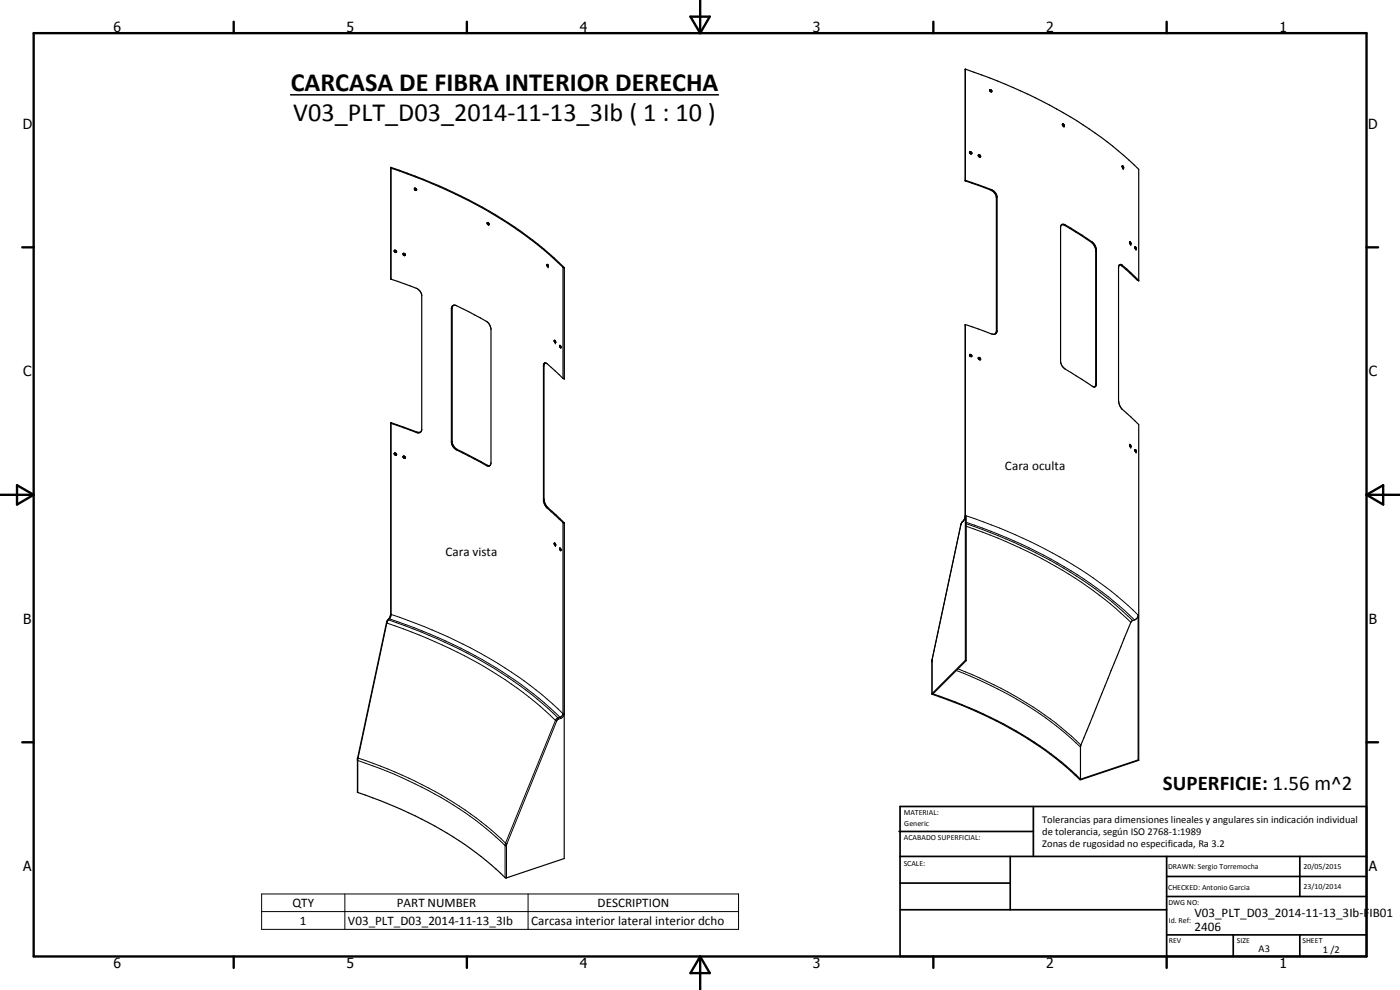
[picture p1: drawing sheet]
<svg xmlns="http://www.w3.org/2000/svg" width="420mm" height="297mm" viewBox="0 0 420 297" stroke-linecap="round" stroke-linejoin="round" font-family="sans-serif">
<g fill="none" stroke="#000" stroke-width=".35">
<path d="M289.7 20.7v33.5M289.7 20.7a141.6 141.6 0 0 1 47.5 25.9l4.5 4.2v33.3M289.7 20.7v.1M297 27l.6 .1v.5l-.5-.2zM297 27l.4 .2 .1 .4M297 27.3h.1M297 26.9h.1M297.6 27.5v.1M318.8 37.3l.5 .1 .1 .4h-.3zM318.8 37.3l.4 .6M318.9 37.2h.1M319 37.7v.1"/>
<path d="M319.4 37.6h.1M117.3 50.3a140.8 140.8 0 0 1 48.6 27l3.1 3h.3M124.4 56.9h.1M124.6 56.4l.4 .6M125 57.1h.1M289.7 54.1l8.2 3 1 .9 .3 1.1v40.3l-.5 .8M289.7 54.2v.1M289.7 54.3l7.8 2.8 1 .9 .5 1v40.3l-.2 .8M291 45.8h.1M291 45.7h-.1M291 45.6l.4 .2v.4M291 45.6v.1"/>
<path d="M291 45.6h.5M291.5 45.6h.1M291.5 45.6l.2 .4-.2 .2-.3-.1-.3-.4M291.6 45.8l.1 .1M293.6 46.6l.2-.2 .4 .3M293.6 46.7v.1M293.6 46.6l.4 .2v.3M293.6 46.6v.1M293.6 46.8l.1 .1M293.7 46.9h.1M293.7 46.5h.1M294.2 46.7v.4l-.5-.2"/>
<path d="M294.2 46.7h.1M336.8 49.9l.1-.2 .3 .4-.1 .4M336.8 49.9v.3M336.8 49.9l.1 .1M336.8 50.2l.2 .3M336.8 50.2h.1M336.9 50.1l.1 .1M336.9 50v.1M337 50.2v.3M337 50.2h.1M337 50.5h.1M337.1 50.5h.1"/>
<path d="M118.5 75.1h-.1a.43 .43 0 0 0 0 .5 .43 .43 0 0 0 .4 .2l.2-.2M118.5 75.1l.5 .5M118.6 75.1v.3l.4 .2M118.9 75.7h.1M121.2 76l.5 .5M121.2 76l.4 .6M121.2 76a.37 .37 0 0 0-.1 .5 .37 .37 0 0 0 .5 .1M121.6 76.5v.1M121.7 76.5l-.1 .1M146.4 66.8l.4 .6M146.4 66.9l.1 .1M146.5 66.8h-.3v.3l.5 .4"/>
<path d="M146.5 66.8l.3 .6M146.7 67.4v.1M146.8 67.4h-.1M164.4 79.4l.2 .5M164.4 79.4h-.3l.1 .3 .3 .4v-.6M164.4 79.4l.1 .1M164.5 79.8h.1M164.5 79.5v.1M318.5 67.5a.85 .85 0 0 1 1.2 0l8.2 5.2 .6 .7 .5 1.2v40.7a.75 .75 0 0 1-.9 .8l-8.5-5.4-.9-1-.4-1.1v-40.6zM318.6 67.4l.9 .2 8.1 5.1a3.3 3.3 0 0 1 1.2 2.2l-.1 41.1M335.9 79.5l.6 .1 4.8 4.5h.4M339 72.6l.4 .2v.5l-.4-.4z"/>
<path d="M339 72.7l.1 .2M339 73l.1 .1M339.1 72.9l.1 .3M339.1 72.9h.1M340.6 74.2l.2 .5M340.9 74.3h.1M341 74.4l-.4-.4 .2 .8M341 74.4v.1M341 74.5v.3h-.2M136 91.6l1 .1a55.5 55.5 0 0 1 9.6 5.2l.8 1.8v40.3l-.4 .7M136 91.6l-.4 .5-.1 .5v40.4l.3 .9 .9 .9 9.4 4.9h.9M136 91.6l-.3 .6v40.6l.3 .9 .9 1 9.5 5h.6"/>
<path d="M169.3 80.3v33.3h-.3l-4.8-4.4-.7-.3M169.3 80.3a127.8 127.8 0 0 0-44.7-27.5l-7.3-2.5v33.4l8 2.9 .8 .8 .5 1v40.7l-.4 .6M289.7 97.4l7.8 2.8 .7 .1 .5-.2M289.7 97.4h.1M289.7 97.4v100.7M341.7 84.1l-4.9-4.6-.5-.2-.4 .2-.2 .8v40.5l.9 1.9 5.1 4.7v100.7M163.5 108.9l-.4 .5v41l.9 1.8 5 4.6h.3M163.5 108.9l-.2 .8v40.2l.3 1.3 .7 1 5 4.6M166.3 102.4h.1M166.4 102.1v.4l.3 .4M166.4 102.1h.1M166.4 102.1l.1 .1"/>
<path d="M166.5 102.2l.3 .5M166.5 102.2l.3 .4M166.7 102.8v.1M166.8 102.6l-.1 .2M168 103.6l.3 .4v.4l-.3-.4zM168.2 103.7l.1 .5M291 106.5v-.1a.38 .38 0 0 1 .5 .1 .38 .38 0 0 1 0 .5M291 106.5l.1 .4 .4 .1M291 106.5l.4 .2v.3M291 106.8h.1M291.5 107h.1M291.6 106.7h.1"/>
<path d="M293.6 107.4v.2M293.6 107.6h.1M293.6 107.4l.4 .2v.3M293.7 107.3l-.1 .1M293.7 107.3h.1M293.7 107.3l.5 .2M294.2 107.5v.4l-.6-.3M294.2 107.5h.1M298.8 100.1h-.1M328.7 116l-.1 .1M117.3 126.9l7.7 2.9 .7 .1 .5-.2M118.4 136a.4 .4 0 0 0 .1 .5 .4 .4 0 0 0 .5-.1"/>
<path d="M118.4 135.9v.1M118.5 136v.1M118.5 136.1l.5 .4M118.5 135.9h-.1M118.5 135.9l.5 .5M118.6 135.9l-.1 .1M118.9 136.2h.1M121.2 136.8v.4l.4 .2M121.2 136.8a.39 .39 0 0 0-.2 .5 .39 .39 0 0 0 .4 .2M121.2 136.8l.4 .2v.4M121.4 137.5h.1M121.6 137.4l-.1 .1"/>
<path d="M121.6 137.4h.1M126.2 129.7l-1.1-.1-7.8-2.7v57.5l-.3 .9-1 1.3-8.7 40.9v10.2a117.8 117.8 0 0 1 42.9 24.3l1.4 1.3 .4 .1 17.3-5.8v-100.8M339 133.5l.2 .5M339.3 133.6a.26 .26 0 0 1 .2 .3 .26 .26 0 0 1-.3 .2l-.1-.1M339.3 133.5l-.3-.1 .1 .6M339.3 133.5v.1M340.6 135l.2 .6M340.9 135.6h.1M340.9 135l-.3-.1 .3 .7M340.9 135v.1M340.9 135.1l.1 .2M341 135.3h.1"/>
<path d="M341 135.3l-.1 .3M289.7 154.8l-.4 1.2-.7 .8-.2 .6-8.7 40.5v10.3a124.6 124.6 0 0 1 40.1 21.8l4.3 3.9h.3l17.3-5.8M290 154.8v43.4M166.3 163.2h.1M166.4 162.9v.1M166.4 163v.4M166.4 162.9l.1 .1M166.4 163.4h.1M166.4 163.4l.3 .3M166.5 163l.2 .6M166.5 163l.2 .4M166.7 163.4l.1 .1"/>
<path d="M166.7 163.6v.1M168 164.5l.3 .3v.4l-.3-.4zM168.2 164.5l.1 .5M168.3 164.7h.1M289.7 198.1l.3 .1M289.7 198.1l-10 10.1M290 198.2l-10 10a116.2 116.2 0 0 1 42.9 24.3l1.4 1.3M341.6 184.6v43.4M341.6 184.8a2.41 2.41 0 0 1-2 1.6l-15.3 37.3v10.1M341.6 228l.1 .1M341.6 228l-17.3 5.8"/>
<circle cx="124.7" cy="56.7" r=".34"/>
</g>
<g fill="#000">
<circle cx="289.7" cy="20.7" r=".18"/>
<circle cx="319.3" cy="37.9" r=".18"/>
<circle cx="117.3" cy="50.2" r=".18"/>
<circle cx="289.7" cy="54.1" r=".18"/>
<circle cx="336.8" cy="49.8" r=".18"/>
<circle cx="337" cy="50.5" r=".18"/>
<circle cx="337.1" cy="50.5" r=".18"/>
<circle cx="164.2" cy="79.4" r=".18"/>
<circle cx="164.4" cy="79.4" r=".18"/>
<circle cx="339.3" cy="73.3" r=".18"/>
<circle cx="339.4" cy="73.3" r=".18"/>
<circle cx="340.9" cy="74.8" r=".18"/>
<circle cx="164.5" cy="80.1" r=".18"/>
<circle cx="169.3" cy="80.3" r=".18"/>
<circle cx="289.7" cy="97.4" r=".18"/>
<circle cx="341.7" cy="84.1" r=".18"/>
<circle cx="166.4" cy="102.2" r=".18"/>
<circle cx="166.4" cy="102.1" r=".18"/>
<circle cx="166.5" cy="102.2" r=".18"/>
<circle cx="166.7" cy="102.9" r=".18"/>
<circle cx="169.3" cy="113.6" r=".18"/>
<circle cx="117.3" cy="126.8" r=".18"/>
<circle cx="339.3" cy="134.1" r=".18"/>
<circle cx="339.4" cy="134.1" r=".18"/>
<circle cx="340.9" cy="135.6" r=".18"/>
<circle cx="169.3" cy="156.8" r=".18"/>
<circle cx="166.4" cy="162.9" r=".18"/>
<circle cx="166.5" cy="163" r=".18"/>
<circle cx="166.7" cy="163.7" r=".18"/>
</g>
<g fill="none" stroke="#000" stroke-width=".3">
<path d="M289.7 20.7v33.4M117.4 50.5v33.3M297.5 56.9l-.2 .1M299.2 59.2l-.2 .1M319.7 67.5l-.2 .1M327.8 72.6l-.2 .1M329 75.1l-.2 .1M336.9 79.6l-.3 .2M135.7 92.5l-.2 .1M168.9 80.2v33.3M169.3 80.3v33.3M289.7 97.4v57.5l-.5 1.4-.8 1.1"/>
<path d="M299.2 99.2l-.2 .1M163.3 109.7l-.2 .2M329 115.1l-.2 .1M117.4 127v57.7l-.8 1.3M125.1 129.6l-.2 .2M135.7 132.5l-.2 .1M137.2 134.9l-.2 .1M146.1 139.5l-.2 .2M163.3 149.7l-.2 .2M164.4 152.3l-.2 .1M168.9 156.8v57.3M169.3 156.8v57.6l-.5 .8-.6 .4"/>
<path d="M288.4 157.4l-8.6 40.5M288.4 157.4h.1M288.8 156.6l-.1 .1M289.1 156.3v.1M289.1 156.3h.1M289.7 154.7h.1M290 154.8a137.5 137.5 0 0 1 48.5 26.9l3.1 2.9M290 156.7a136.8 136.8 0 0 1 47.5 26.4l3 2.9M290 157.1a133.1 133.1 0 0 1 48.4 27.7l1.5 1.4M290 157.9a134.3 134.3 0 0 1 47.9 27.4l1.5 1.4M116 186.9h.1M116.1 186.9l-8.6 40.6"/>
<path d="M116.1 186.9a138.5 138.5 0 0 1 46 25l4.6 4.3M116.6 186l-.5 .9M116.6 186l-.2 .1M116.6 186a140 140 0 0 1 46.2 25.1l4.7 4.3M116.7 185.7a135.7 135.7 0 0 1 48.3 26.6l3.1 2.9M117.3 184.2a149.7 149.7 0 0 1 45.3 24.2l6.3 5.7M279.7 198.5h.1M279.7 197.9h.1M279.8 197.9l-.1 10.2M166.7 216.2l.4 .1M166.7 216.2l-15 36.8M167.1 216.3l-15 36.9"/>
<path d="M167.5 215.4l.1 .4M167.5 215.4l-.8 .8M167.6 215.8l-.5 .5M168.1 215.2l.1 .4M168.1 215.2l-.6 .2M168.2 215.6l-.6 .2M168.9 214.1l.1 .1M168.9 214.1l-.2 .7-.6 .4M169 214.2h.3M287 201.2a109.6 109.6 0 0 1 37.3 23M287.5 200.7a113.3 113.3 0 0 1 35.5 21.5l1.4 1.4M107.3 228a133.6 133.6 0 0 1 37 19.4l7.3 6.3h.4"/>
<path d="M107.3 227.3v.1M107.4 227.4l.1 .1M107.5 227.5l-.1 10.3M107.5 227.5a117.3 117.3 0 0 1 42.9 24.2l1.3 1.3M151.7 253l-.1 10.3M151.7 253l.4 .2M152.1 253.2l-.1 10.2M78.5 268.2h143.1v10.6h-143.1zM78.5 273.5h143.1M103.5 268.2v10.6M158.5 268.2v10.6"/>
</g>
<path d="M87.2 28.4h128.4" fill="none" stroke="#000" stroke-width=".46"/>
<g fill="none" stroke="#000" stroke-width=".71">
<path d="M10.1 9.9h400v277.1h-400zM70.1 6.5v3.4M140.1 6.5v3.4M207.2 5h5.8l-2.9 4.9zM210.1 0v9.9M280.1 6.5v3.4M350.1 6.5v3.4M6.7 74.2h3.4M410.1 74.2h3.5M.1 148.5h10M5.1 145.6l5 2.9-5 2.9zM410.1 148.5h10"/>
<path d="M410.1 148.5l5-2.9v5.8zM6.7 222.7h3.4M410.1 222.7h3.5M70.1 287v3.4M140.1 287v3.4M210.1 287v10M210.1 287l2.9 5h-5.8zM280.1 287v3.4M350.1 287v3.4"/>
</g>
<g fill="none" stroke="#000" stroke-width=".51">
<path d="M269.8 249.5h40.3M270.1 242h140v45h-140zM270.1 257h140M303.2 257v16M310.1 242v15M350.1 257v30M390.1 257v12M270.1 265h33.1M270.1 273h80M350.1 269h60M350.1 263h60M350.1 280.5h60"/>
<path d="M370.1 280.5v6.5M390.1 280.5v6.5"/>
</g>
<g font-size="7.9">
<text x="87.2" y="27.3">CARCASA DE FIBRA INTERIOR DERECHA</text>
<text x="88" y="36.4">V03_PLT_D03_2014-11-13_3Ib ( 1 : 10 )</text>
</g>
<text font-size="6.3" x="349" y="237">SUPERFICIE: 1.56 m^2</text>
<g font-size="4.2">
<text x="34" y="9.6">6</text>
<text x="104" y="9.6">5</text>
<text x="174" y="9.6">4</text>
<text x="244" y="9.6">3</text>
<text x="314" y="9.6">2</text>
<text x="384" y="9.6">1</text>
<text x="6.8" y="38.7">D</text>
<text x="410.6" y="38.7">D</text>
<text x="7" y="112.9">C</text>
<text x="410.8" y="112.9">C</text>
<text x="7" y="187.1">B</text>
<text x="410.8" y="187.1">B</text>
<text x="7" y="261.4">A</text>
<text x="410.8" y="261.4">A</text>
<text x="34" y="290.4">6</text>
<text x="104" y="290.4">5</text>
<text x="174" y="290.4">4</text>
<text x="244" y="290.4">3</text>
<text x="314" y="290.4">2</text>
<text x="384" y="290.4">1</text>
</g>
<g font-size="3.9">
<text x="301.6" y="140.9">Cara oculta</text>
<text x="133.7" y="166.9">Cara vista</text>
<text x="87.8" y="272.2">QTY</text>
<text x="119.1" y="272.2">PART NUMBER</text>
<text x="179.4" y="272.2">DESCRIPTION</text>
<text x="358.5" y="275.1">V03_PLT_D03_2014-11-13_3Ib-FIB01</text>
<text x="90" y="277.5">1</text>
<text x="104.4" y="277.5">V03_PLT_D03_2014-11-13_3Ib</text>
<text x="159.4" y="277.5">Carcasa interior lateral interior dcho</text>
<text x="358.5" y="279.4">2406</text>
</g>
<g font-size="3.1">
<text x="312.7" y="246.8">Tolerancias para dimensiones lineales y angulares sin indicación individual</text>
<text x="312.7" y="250.4">de tolerancia, según ISO 2768-1:1989</text>
<text x="312.7" y="254">Zonas de rugosidad no especificada, Ra 3.2</text>
<text x="377.7" y="285.6">A3</text>
<text x="397" y="285.9">1 /2</text>
</g>
<g font-size="2.4">
<text x="271.2" y="244.4">MATERIAL:</text>
<text x="271.3" y="252">ACABADO SUPERFICIAL:</text>
<text x="271.4" y="247.9">Generic</text>
<text x="271.2" y="259.7">SCALE:</text>
<text x="350.6" y="260.8">DRAWN: Sergio Torremocha</text>
<text x="391.2" y="260.6">20/05/2015</text>
<text x="350.6" y="267">CHECKED: Antonio Garcia</text>
<text x="391.2" y="266.7">23/10/2014</text>
<text x="350.6" y="271.4">DWG NO:</text>
<text x="350.8" y="276.9">Id. Ref:</text>
<text x="350.8" y="282.8">REV</text>
<text x="371.2" y="282.9">SIZE</text>
<text x="390.9" y="282.9">SHEET</text>
</g>
</svg>
